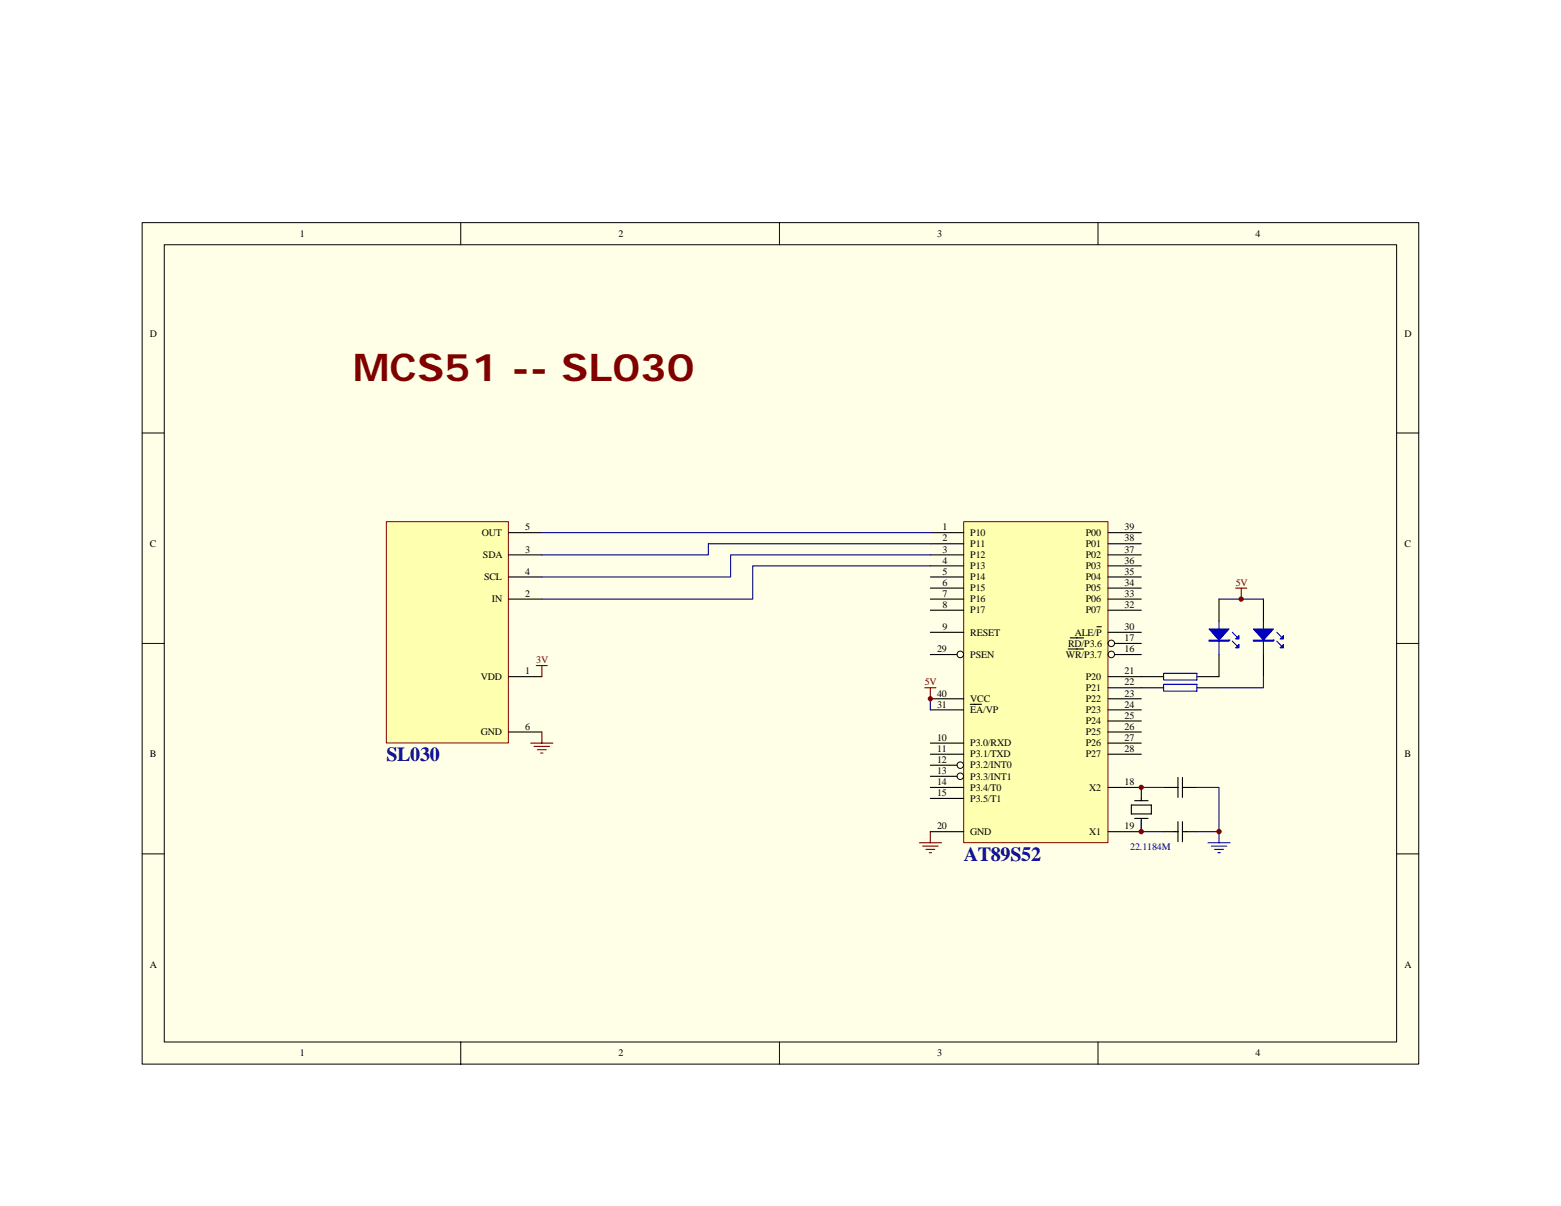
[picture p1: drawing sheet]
<svg xmlns="http://www.w3.org/2000/svg" width="279mm" height="216mm" viewBox="0 0 279 216" stroke-linecap="round" stroke-linejoin="round" font-family="sans-serif">
<path d="M25.4 39.9h228.5v150.6h-228.5z" fill="#ffffe8"/>
<g fill="none" stroke="#000" stroke-width=".18">
<path d="M25.4 39.9h228.5v150.6h-228.5zM82.5 39.9v3.9M139.5 39.9v3.9M196.5 39.9v3.9M29.4 43.8h220.6v142.7h-220.6zM25.4 77.5h4M250 77.5h4M25.4 115.2h4M250 115.2h4M25.4 152.9h4M250 152.9h4M82.5 186.6v3.9"/>
<path d="M139.5 186.6v3.9M196.5 186.6v3.9"/>
</g>
<path d="M165.5 123.1h2M166.5 123.1v2M164.5 150.9h4M165.1 151.5h2.8M165.7 152.1h1.6M166.3 152.7h.4M166.5 148.9v2" fill="none" stroke="#800000" stroke-width=".2"/>
<path d="M172.5 93.4h25.8v57.5h-25.8z" fill="#ffffb0"/>
<path d="M172.5 93.4h25.8v57.5h-25.8z" fill="none" stroke="#800000" stroke-width=".18"/>
<g fill="none" stroke="#000" stroke-width=".2">
<path d="M166.5 95.4h6M166.5 97.3h6M166.5 99.3h6M198.3 95.4h6M198.3 97.3h6M198.3 99.3h6M166.5 113.2h6M166.5 117.2h4.8M166.5 101.3h6M166.5 103.3h6M166.5 105.3h6M166.5 107.3h6"/>
<path d="M166.5 109.2h6M191.2 116.2h2.8M191.6 114.2h2.4M196.3 112.2h.8M198.3 113.2h6M198.3 101.3h6M198.3 103.3h6M198.3 105.3h6M198.3 107.3h6M198.3 109.2h6M199.5 115.2h4.8M199.5 117.2h4.8"/>
<path d="M166.5 127.1h6M166.5 137h4.8M166.5 139h4.8M166.5 125.1h6M166.5 133h6M166.5 135h6M173.7 126.1h2M198.3 127.1h6M198.3 121.1h6M198.3 123.1h6M198.3 125.1h6M198.3 129.1h6"/>
<path d="M198.3 131h6M198.3 133h6M198.3 135h6M210.8 139.2v3.5M211.6 139.2v3.5M166.5 148.9h6M166.5 141h6M166.5 142.9h6M198.3 141h6v2.3M202.5 144.1h3.6v1.6h-3.6zM203.1 143.3h2.4M203.1 146.5h2.4"/>
<path d="M204.3 146.5v2.4h-6M208.3 148.9h2.5M208.3 141h2.5M210.8 147.1v3.6M211.6 148.9h2.6M211.6 141h2.6M211.6 147.1v3.6"/>
</g>
<g fill="none" stroke="#000" stroke-width=".18">
<circle cx="171.9" cy="117.2" r=".59"/>
<circle cx="198.9" cy="117.2" r=".59"/>
<circle cx="198.9" cy="115.2" r=".58"/>
<circle cx="171.9" cy="137" r=".58"/>
<circle cx="171.9" cy="139" r=".58"/>
</g>
<g fill="#800000" stroke="#800000" stroke-width=".18">
<circle cx="204.3" cy="140.9" r=".39"/>
<circle cx="166.5" cy="125.1" r=".38"/>
<circle cx="218.2" cy="148.9" r=".39"/>
<circle cx="204.3" cy="148.9" r=".39"/>
</g>
<path d="M216.2 150.9h4M216.8 151.5h2.8M217.4 152.1h1.6M218 152.7h.4M218.2 148.9v2" fill="none" stroke="#00f" stroke-width=".2"/>
<path d="M166.5 125.1v2M204.3 146.9v2h4M204.3 141h4M214.2 141h4v7.9h-4" fill="none" stroke="#000080" stroke-width=".2"/>
<path d="M69.2 93.4h21.8v39.6h-21.8z" fill="#ffffb0"/>
<path d="M69.2 93.4h21.8v39.6h-21.8z" fill="none" stroke="#800000" stroke-width=".18"/>
<g fill="none" stroke="#000" stroke-width=".2">
<path d="M91 99.3h6M91 95.4h6M91 103.3h6M91 107.3h6M218.2 117.2v3.9h-4M218.2 107.3v3.9M226.1 107.3v3.9M226.1 117.2v3.9M91 121.1h6M91 131h6M204.3 121.1h4M204.3 123.1h4"/>
<path d="M214.2 123.1h4"/>
</g>
<path d="M96 119.1h2M97 119.1v2M221.2 105.3h2M222.2 105.3v2M95 133h4M95.6 133.6h2.8M96.2 134.2h1.6M96.8 134.8h.4M97 131v2" fill="none" stroke="#800000" stroke-width=".2"/>
<path d="M97 95.4h69.5M166.5 97.3h-39.7v2h-29.8M166.5 99.3h-35.7v4h-33.8M166.5 101.3h-31.8v6h-37.7M218.2 107.3h7.9M226.1 121.1v2h-7.9" fill="none" stroke="#000080" stroke-width=".2"/>
<path d="M218.2 111.2v6M220.6 114.8l.8 .8M220.6 113.2l.8 .8M226.1 111.2v6M228.5 114.8l.8 .8M228.5 113.2l.8 .8M208.3 120.5h5.9v1.2h-5.9zM208.3 122.5h5.9v1.2h-5.9z" fill="none" stroke="#00f" stroke-width=".2"/>
<g fill="#00f" stroke="#00f" stroke-width=".2">
<path d="M216.4 112.6h3.6l-1.8 2z"/>
<path d="M221.2 116l.6-.6v.6z"/>
<path d="M221.2 114.4l.6-.6v.6z"/>
<path d="M224.3 112.6h3.6l-1.8 2z"/>
<path d="M229.1 116l.6-.6v.6z"/>
<path d="M229.1 114.4l.6-.6v.6z"/>
<path d="M216.4 114.6h3.6v.2h-3.6z" fill-rule="evenodd"/>
<path d="M224.3 114.6h3.6v.2h-3.6z" fill-rule="evenodd"/>
</g>
<circle cx="222.2" cy="107.2" r=".39" fill="#800000" stroke="#800000" stroke-width=".18"/>
<text font-size="6.9" fill="#800000" x="63.2" y="68.1">MCS51 -- SL030</text>
<g font-size="3.6" fill="#000080">
<text x="69.2" y="136.2">SL030</text>
<text x="172.5" y="154.1">AT89S52</text>
</g>
<g font-size="1.8">
<text x="53.7" y="42.4">1</text>
<text x="110.7" y="42.4">2</text>
<text x="167.7" y="42.4">3</text>
<text x="224.7" y="42.4">4</text>
<text x="26.8" y="60.3">D</text>
<text x="251.4" y="60.3">D</text>
<text x="86.3" y="95.9">OUT</text>
<text x="94" y="95">5</text>
<text x="168.7" y="95">1</text>
<text x="173.7" y="95.9">P10</text>
<text x="194.4" y="95.9">P00</text>
<text x="201.3" y="95">39</text>
<text x="26.8" y="97.9">C</text>
<text x="86.4" y="99.9">SDA</text>
<text x="94" y="98.9">3</text>
<text x="168.7" y="96.9">2</text>
<text x="168.7" y="98.9">3</text>
<text x="168.7" y="100.9">4</text>
<text x="173.7" y="97.9">P11</text>
<text x="173.7" y="99.9">P12</text>
<text x="173.7" y="101.9">P13</text>
<text x="194.4" y="97.9">P01</text>
<text x="194.4" y="99.9">P02</text>
<text x="194.4" y="101.9">P03</text>
<text x="201.3" y="96.9">38</text>
<text x="201.3" y="98.9">37</text>
<text x="201.3" y="100.9">36</text>
<text x="251.4" y="97.9">C</text>
<text x="86.6" y="103.9">SCL</text>
<text x="88" y="107.8">IN</text>
<text x="94" y="102.9">4</text>
<text x="94" y="106.8">2</text>
<text x="168.7" y="102.9">5</text>
<text x="168.7" y="104.9">6</text>
<text x="168.7" y="106.8">7</text>
<text x="173.7" y="103.9">P14</text>
<text x="173.7" y="105.9">P15</text>
<text x="173.7" y="107.8">P16</text>
<text x="194.4" y="103.9">P04</text>
<text x="194.4" y="105.9">P05</text>
<text x="194.4" y="107.8">P06</text>
<text x="201.3" y="102.9">35</text>
<text x="201.3" y="104.9">34</text>
<text x="201.3" y="106.8">33</text>
<text x="168.7" y="112.8">9</text>
<text x="168.7" y="108.8">8</text>
<text x="173.7" y="113.8">RESET</text>
<text x="173.7" y="109.8">P17</text>
<text x="192.4" y="113.8">ALE/P</text>
<text x="194.4" y="109.8">P07</text>
<text x="201.3" y="108.8">32</text>
<text x="201.3" y="112.8">30</text>
<text x="167.7" y="116.8">29</text>
<text x="173.7" y="117.8">PSEN</text>
<text x="190.8" y="117.8">WR/P3.7</text>
<text x="191.2" y="115.8">RD/P3.6</text>
<text x="201.3" y="116.8">16</text>
<text x="201.3" y="114.8">17</text>
<text x="86" y="121.7">VDD</text>
<text x="94" y="120.7">1</text>
<text x="167.7" y="124.7">40</text>
<text x="173.7" y="125.7">VCC</text>
<text x="194.4" y="121.7">P20</text>
<text x="194.4" y="123.7">P21</text>
<text x="194.4" y="125.7">P22</text>
<text x="201.3" y="120.7">21</text>
<text x="201.3" y="122.7">22</text>
<text x="201.3" y="124.7">23</text>
<text x="86" y="131.6">GND</text>
<text x="94" y="130.6">6</text>
<text x="167.7" y="126.7">31</text>
<text x="173.7" y="127.7">EA/VP</text>
<text x="194.4" y="127.7">P23</text>
<text x="194.4" y="129.6">P24</text>
<text x="194.4" y="131.6">P25</text>
<text x="201.3" y="126.7">24</text>
<text x="201.3" y="128.7">25</text>
<text x="201.3" y="130.6">26</text>
<text x="26.8" y="135.6">B</text>
<text x="167.7" y="136.6">12</text>
<text x="167.7" y="134.6">11</text>
<text x="167.7" y="132.6">10</text>
<text x="173.7" y="137.6">P3.2/INT0</text>
<text x="173.7" y="135.6">P3.1/TXD</text>
<text x="173.7" y="133.6">P3.0/RXD</text>
<text x="194.4" y="133.6">P26</text>
<text x="194.4" y="135.6">P27</text>
<text x="201.3" y="132.6">27</text>
<text x="201.3" y="134.6">28</text>
<text x="251.4" y="135.6">B</text>
<text x="167.7" y="138.6">13</text>
<text x="167.7" y="140.5">14</text>
<text x="167.7" y="142.5">15</text>
<text x="173.7" y="139.6">P3.3/INT1</text>
<text x="173.7" y="141.5">P3.4/T0</text>
<text x="173.7" y="143.5">P3.5/T1</text>
<text x="194.9" y="141.5">X2</text>
<text x="201.3" y="140.5">18</text>
<text x="167.7" y="148.5">20</text>
<text x="173.7" y="149.5">GND</text>
<text x="194.9" y="149.5">X1</text>
<text x="201.3" y="148.5">19</text>
<text x="26.8" y="173.2">A</text>
<text x="251.4" y="173.2">A</text>
<text x="53.7" y="189.1">1</text>
<text x="110.7" y="189.1">2</text>
<text x="167.7" y="189.1">3</text>
<text x="224.7" y="189.1">4</text>
</g>
<g font-size="1.8" fill="#800000">
<text x="221.2" y="104.9">5V</text>
<text x="96" y="118.7">3V</text>
<text x="165.5" y="122.7">5V</text>
</g>
<text font-size="1.8" fill="#000080" x="202.3" y="152.3">22.1184M</text>
</svg>
